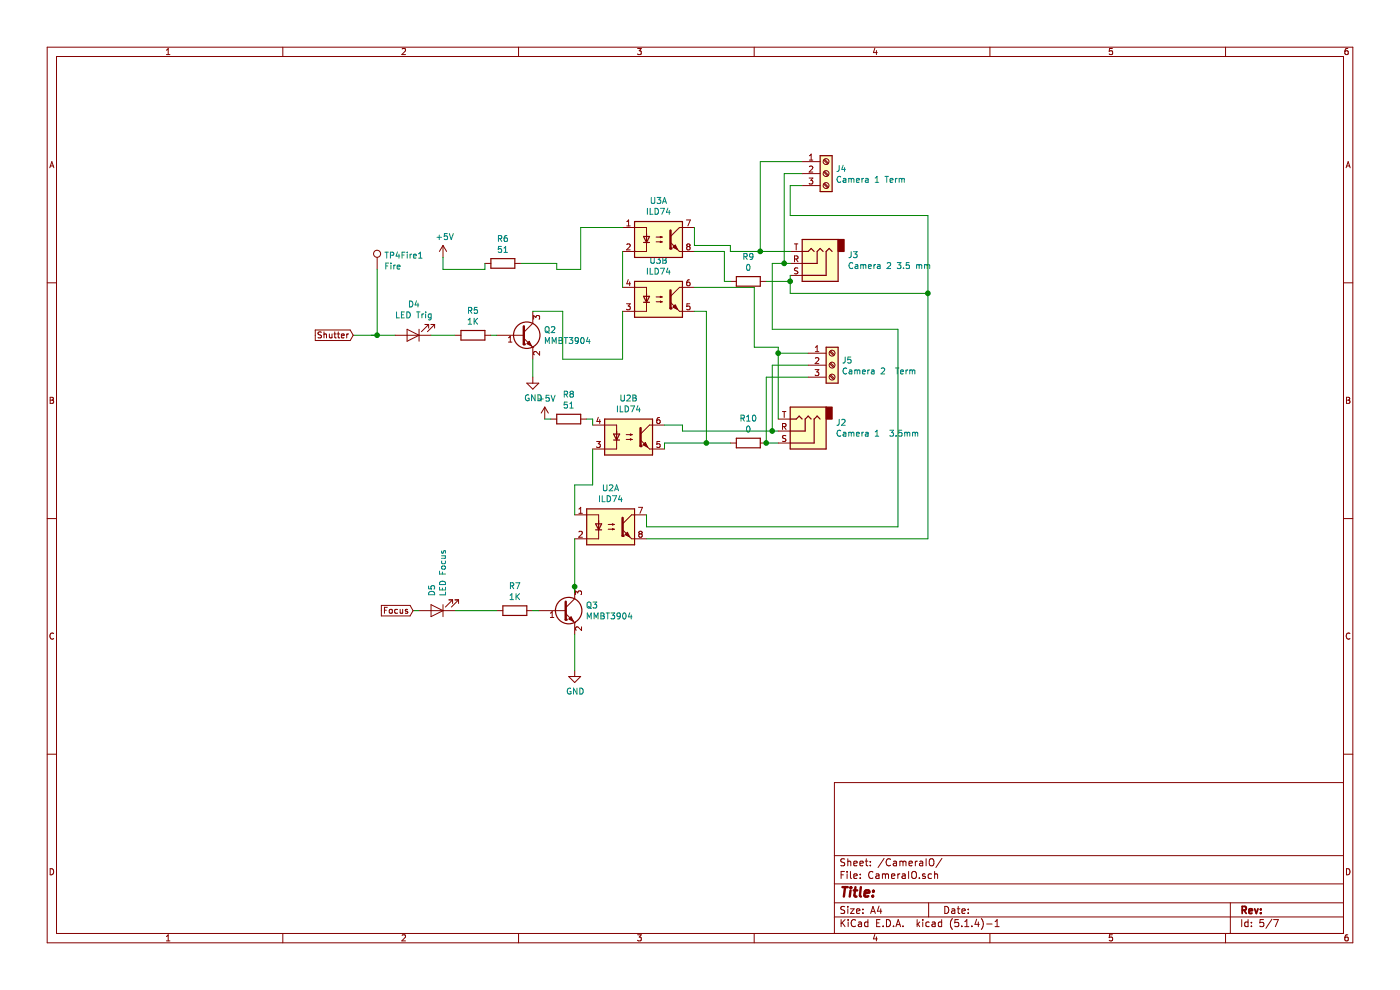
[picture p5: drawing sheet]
EESchema Schematic File Version 4
LIBS:CameraTriggerSensorNodeOnly-cache
EELAYER 30 0
EELAYER END
$Descr A4 11693 8268
encoding utf-8
Sheet 5 7
Title ""
Date ""
Rev ""
Comp ""
Comment1 ""
Comment2 ""
Comment3 ""
Comment4 ""
$EndDescr
$Comp
L Connector:AudioJack3 J2
U 1 1
P 6700 3600
F 0 "J2" H 6420 3533 50  0000 R CNN
F 1 "Camera 1  3.5mm" H 6420 3624 50  0000 R CNN
F 2 "Connector_Audio:Jack_3.5mm_CUI_SJ1-3533NG_Horizontal_CircularHoles" H 6700 3600 50  0001 C CNN
F 3 "~https://www.mouser.com/datasheet/2/670/sj1-353xng-1313133.pdf" H 6700 3600 50  0001 C CNN
	1    6700 3600
	-1   0    0    1   
$EndComp
Wire Wire Line
	6500 3500 6500 2950
Wire Wire Line
	7500 4400 7500 2750
Wire Wire Line
	7500 2750 6450 2750
Wire Wire Line
	6450 2750 6450 2200
Wire Wire Line
	6450 2200 6550 2200
Wire Wire Line
	7750 4500 7750 2450
Wire Wire Line
	7750 2450 6600 2450
$Comp
L power:GND #PWR026
U 1 1
P 4800 5600
F 0 "#PWR026" H 4800 5350 50  0001 C CNN
F 1 "GND" H 4805 5427 50  0000 C CNN
F 2 "" H 4800 5600 50  0001 C CNN
F 3 "" H 4800 5600 50  0001 C CNN
	1    4800 5600
	1    0    0    -1  
$EndComp
Wire Wire Line
	4800 5300 4800 5600
$Comp
L power:+5V #PWR025
U 1 1
P 4550 3500
F 0 "#PWR025" H 4550 3350 50  0001 C CNN
F 1 "+5V" H 4565 3673 50  0000 C CNN
F 2 "" H 4550 3500 50  0001 C CNN
F 3 "" H 4550 3500 50  0001 C CNN
	1    4550 3500
	1    0    0    -1  
$EndComp
Wire Wire Line
	4550 3500 4600 3500
$Comp
L power:GND #PWR024
U 1 1
P 4450 3150
F 0 "#PWR024" H 4450 2900 50  0001 C CNN
F 1 "GND" H 4455 2977 50  0000 C CNN
F 2 "" H 4450 3150 50  0001 C CNN
F 3 "" H 4450 3150 50  0001 C CNN
	1    4450 3150
	1    0    0    -1  
$EndComp
Wire Wire Line
	4450 3000 4450 3150
Wire Wire Line
	4450 2600 4700 2600
Wire Wire Line
	4700 2600 4700 3000
$Comp
L Isolator:ILD74 U3
U 1 1
P 5500 2000
F 0 "U3" H 5500 2325 50  0000 C CNN
F 1 "ILD74" H 5500 2234 50  0000 C CNN
F 2 "Package_DIP:DIP-8_W7.62mm" H 5300 1800 50  0001 L CIN
F 3 "https://www.vishay.com/docs/83640/ild74.pdf" H 5500 2000 50  0001 L CNN
	1    5500 2000
	1    0    0    -1  
$EndComp
$Comp
L Isolator:ILD74 U3
U 2 1
P 5500 2500
F 0 "U3" H 5500 2825 50  0000 C CNN
F 1 "ILD74" H 5500 2734 50  0000 C CNN
F 2 "Package_DIP:DIP-8_W7.62mm" H 5300 2300 50  0001 L CIN
F 3 "https://www.vishay.com/docs/83640/ild74.pdf" H 5500 2500 50  0001 L CNN
	2    5500 2500
	1    0    0    -1  
$EndComp
Wire Wire Line
	4700 3000 5200 3000
Wire Wire Line
	5200 3000 5200 2600
Wire Wire Line
	5200 2400 5200 2100
Wire Wire Line
	4850 1900 4850 2250
Wire Wire Line
	4850 2250 4650 2250
Wire Wire Line
	6050 2350 6050 2100
Wire Wire Line
	6050 2100 5800 2100
Wire Wire Line
	5800 2400 6300 2400
Wire Wire Line
	6300 2400 6300 2900
Wire Wire Line
	6300 2900 6500 2900
Wire Wire Line
	5900 2600 5800 2600
Wire Wire Line
	5900 2600 5900 3700
Wire Wire Line
	5400 4500 7750 4500
Wire Wire Line
	5400 4400 7500 4400
$Comp
L Isolator:ILD74 U2
U 1 1
P 5100 4400
F 0 "U2" H 5100 4725 50  0000 C CNN
F 1 "ILD74" H 5100 4634 50  0000 C CNN
F 2 "Package_DIP:DIP-8_W7.62mm" H 4900 4200 50  0001 L CIN
F 3 "https://www.vishay.com/docs/83640/ild74.pdf" H 5100 4400 50  0001 L CNN
	1    5100 4400
	1    0    0    -1  
$EndComp
Wire Wire Line
	4900 3500 4950 3500
Wire Wire Line
	4950 3500 4950 3550
Wire Wire Line
	4950 3750 4950 4050
Wire Wire Line
	4950 4050 4800 4050
Wire Wire Line
	4800 4050 4800 4300
$Comp
L Isolator:ILD74 U2
U 2 1
P 5250 3650
F 0 "U2" H 5250 3975 50  0000 C CNN
F 1 "ILD74" H 5250 3884 50  0000 C CNN
F 2 "Package_DIP:DIP-8_W7.62mm" H 5050 3450 50  0001 L CIN
F 3 "https://www.vishay.com/docs/83640/ild74.pdf" H 5250 3650 50  0001 L CNN
	2    5250 3650
	1    0    0    -1  
$EndComp
Wire Wire Line
	6500 3600 6450 3600
Wire Wire Line
	5700 3600 5700 3550
Wire Wire Line
	5700 3550 5550 3550
Wire Wire Line
	5400 4400 5400 4300
Wire Wire Line
	5900 3700 5550 3700
Wire Wire Line
	5550 3700 5550 3750
$Comp
L Device:R R6
U 1 1
P 4200 2200
F 0 "R6" V 3993 2200 50  0000 C CNN
F 1 "51" V 4084 2200 50  0000 C CNN
F 2 "Resistor_SMD:R_0603_1608Metric" V 4130 2200 50  0001 C CNN
F 3 "~" H 4200 2200 50  0001 C CNN
F 4 " C880145 " V 4200 2200 50  0001 C CNN "LCSC"
	1    4200 2200
	0    1    1    0   
$EndComp
Wire Wire Line
	4350 2200 4650 2200
Wire Wire Line
	4650 2200 4650 2250
Wire Wire Line
	6600 2100 6350 2100
Wire Wire Line
	6100 2100 6100 2050
Wire Wire Line
	6100 2050 5800 2050
Wire Wire Line
	5800 2050 5800 1900
$Comp
L Device:LED D?
U 1 1
P 3650 5100
AR Path="/62221DE6" Ref="D?"  Part="1" 
AR Path="/62202BC8/62221DE6" Ref="D?"  Part="1" 
AR Path="/621D0B8B/62221DE6" Ref="D5"  Part="1" 
F 0 "D5" V 3689 4983 50  0000 R CNN
F 1 "LED Focus" V 3598 4983 50  0000 R CNN
F 2 "LED_THT:LED_D3.0mm" H 3650 5100 50  0001 C CNN
F 3 "~" H 3650 5100 50  0001 C CNN
	1    3650 5100
	-1   0    0    1   
$EndComp
Text GLabel 3450 5100 0    50   Input ~ 0
Focus
Wire Wire Line
	3450 5100 3500 5100
$Comp
L Device:LED D?
U 1 1
P 3450 2800
AR Path="/62233CB2" Ref="D?"  Part="1" 
AR Path="/62202BC8/62233CB2" Ref="D?"  Part="1" 
AR Path="/621D0B8B/62233CB2" Ref="D4"  Part="1" 
F 0 "D4" H 3443 2545 50  0000 C CNN
F 1 "LED Trig" H 3443 2636 50  0000 C CNN
F 2 "LED_THT:LED_D3.0mm" H 3450 2800 50  0001 C CNN
F 3 "~" H 3450 2800 50  0001 C CNN
	1    3450 2800
	-1   0    0    1   
$EndComp
Text GLabel 2950 2800 0    50   Input ~ 0
Shutter
Wire Wire Line
	4100 2800 4150 2800
Wire Wire Line
	3600 2800 3800 2800
Wire Wire Line
	3150 2250 3150 2800
Connection ~ 3150 2800
Wire Wire Line
	3150 2800 3300 2800
Wire Wire Line
	3100 2800 3150 2800
Wire Wire Line
	2950 2800 3150 2800
$Comp
L power:+5V #PWR?
U 1 1
P 3700 2150
AR Path="/622481D0" Ref="#PWR?"  Part="1" 
AR Path="/62202BC8/622481D0" Ref="#PWR?"  Part="1" 
AR Path="/621D0B8B/622481D0" Ref="#PWR023"  Part="1" 
F 0 "#PWR023" H 3700 2000 50  0001 C CNN
F 1 "+5V" H 3715 2323 50  0000 C CNN
F 2 "" H 3700 2150 50  0001 C CNN
F 3 "" H 3700 2150 50  0001 C CNN
	1    3700 2150
	1    0    0    -1  
$EndComp
Wire Wire Line
	3700 2150 3700 2250
Wire Wire Line
	3700 2250 4050 2250
Wire Wire Line
	4050 2250 4050 2200
$Comp
L Connector:TestPoint TP4Fire?
U 1 1
P 3150 2250
AR Path="/622481D9" Ref="TP4Fire?"  Part="1" 
AR Path="/62202BC8/622481D9" Ref="TP4Fire?"  Part="1" 
AR Path="/621D0B8B/622481D9" Ref="TP4Fire1"  Part="1" 
F 0 "TP4Fire1" H 3208 2368 50  0000 L CNN
F 1 "Fire" H 3208 2277 50  0000 L CNN
F 2 "TestPoint:TestPoint_Keystone_5010-5014_Multipurpose" H 3350 2250 50  0001 C CNN
F 3 "~" H 3350 2250 50  0001 C CNN
	1    3150 2250
	1    0    0    -1  
$EndComp
Wire Wire Line
	4850 1900 5200 1900
$Comp
L Device:R R?
U 1 1
P 3950 2800
AR Path="/621ECC98/621D4992" Ref="R?"  Part="1" 
AR Path="/621D0B8B/621D4992" Ref="R5"  Part="1" 
F 0 "R5" V 3743 2800 50  0000 C CNN
F 1 "1K" V 3834 2800 50  0000 C CNN
F 2 "Resistor_SMD:R_0603_1608Metric" V 3880 2800 50  0001 C CNN
F 3 "~" H 3950 2800 50  0001 C CNN
F 4 "C22843" V 3950 2800 50  0001 C CNN "LCSC"
	1    3950 2800
	0    1    1    0   
$EndComp
$Comp
L Device:R R?
U 1 1
P 4300 5100
AR Path="/621ECC98/621D9835" Ref="R?"  Part="1" 
AR Path="/621D0B8B/621D9835" Ref="R7"  Part="1" 
F 0 "R7" V 4093 5100 50  0000 C CNN
F 1 "1K" V 4184 5100 50  0000 C CNN
F 2 "Resistor_SMD:R_0603_1608Metric" V 4230 5100 50  0001 C CNN
F 3 "~" H 4300 5100 50  0001 C CNN
F 4 "C22843" V 4300 5100 50  0001 C CNN "LCSC"
	1    4300 5100
	0    1    1    0   
$EndComp
$Comp
L Transistor_BJT:MMBT3904 Q?
U 1 1
P 4350 2800
AR Path="/621E1C5F/621DAEDB" Ref="Q?"  Part="1" 
AR Path="/621D0B8B/621DAEDB" Ref="Q2"  Part="1" 
F 0 "Q2" H 4541 2846 50  0000 L CNN
F 1 "MMBT3904" H 4541 2755 50  0000 L CNN
F 2 "Package_TO_SOT_SMD:SOT-23" H 4550 2725 50  0001 L CIN
F 3 "https://www.fairchildsemi.com/datasheets/2N/2N3904.pdf" H 4350 2800 50  0001 L CNN
F 4 "C8512" H 4350 2800 50  0001 C CNN "LCSC"
	1    4350 2800
	1    0    0    -1  
$EndComp
Wire Wire Line
	4800 4500 4800 4900
$Comp
L Transistor_BJT:MMBT3904 Q?
U 1 1
P 4700 5100
AR Path="/621E1C5F/621E676C" Ref="Q?"  Part="1" 
AR Path="/621D0B8B/621E676C" Ref="Q3"  Part="1" 
F 0 "Q3" H 4891 5146 50  0000 L CNN
F 1 "MMBT3904" H 4891 5055 50  0000 L CNN
F 2 "Package_TO_SOT_SMD:SOT-23" H 4900 5025 50  0001 L CIN
F 3 "https://www.fairchildsemi.com/datasheets/2N/2N3904.pdf" H 4700 5100 50  0001 L CNN
F 4 "C8512" H 4700 5100 50  0001 C CNN "LCSC"
	1    4700 5100
	1    0    0    -1  
$EndComp
Connection ~ 4800 4900
Wire Wire Line
	4800 4900 4800 4950
Wire Wire Line
	3800 5100 4150 5100
Wire Wire Line
	4450 5100 4500 5100
Wire Wire Line
	6400 3700 6500 3700
Wire Wire Line
	5900 3700 6100 3700
Connection ~ 5900 3700
Wire Wire Line
	6600 2300 6600 2350
$Comp
L Device:R R9
U 1 1
P 6250 2350
F 0 "R9" V 6043 2350 50  0000 C CNN
F 1 "0" V 6134 2350 50  0000 C CNN
F 2 "Resistor_SMD:R_0805_2012Metric_Pad1.15x1.40mm_HandSolder" V 6180 2350 50  0001 C CNN
F 3 "~" H 6250 2350 50  0001 C CNN
F 4 " C17477 " V 6250 2350 50  0001 C CNN "LCSC"
	1    6250 2350
	0    1    1    0   
$EndComp
Wire Wire Line
	6400 2350 6600 2350
Connection ~ 6600 2350
Wire Wire Line
	6600 2350 6600 2450
Wire Wire Line
	6050 2350 6100 2350
$Comp
L Device:R R10
U 1 1
P 6250 3700
F 0 "R10" V 6043 3700 50  0000 C CNN
F 1 "0" V 6134 3700 50  0000 C CNN
F 2 "Resistor_SMD:R_0805_2012Metric_Pad1.15x1.40mm_HandSolder" V 6180 3700 50  0001 C CNN
F 3 "~" H 6250 3700 50  0001 C CNN
F 4 " C17477 " V 6250 3700 50  0001 C CNN "LCSC"
	1    6250 3700
	0    1    1    0   
$EndComp
$Comp
L Device:R R8
U 1 1
P 4750 3500
F 0 "R8" V 4543 3500 50  0000 C CNN
F 1 "51" V 4634 3500 50  0000 C CNN
F 2 "Resistor_SMD:R_0603_1608Metric" V 4680 3500 50  0001 C CNN
F 3 "~" H 4750 3500 50  0001 C CNN
F 4 " C880145 " V 4750 3500 50  0001 C CNN "LCSC"
	1    4750 3500
	0    1    1    0   
$EndComp
$Comp
L Connector:Screw_Terminal_01x03 J4
U 1 1
P 6900 1450
F 0 "J4" H 6980 1492 50  0000 L CNN
F 1 "Camera 1 Term" H 6980 1401 50  0000 L CNN
F 2 "TerminalBlock_TE-Connectivity:TerminalBlock_TE_282834-3_1x03_P2.54mm_Horizontal" H 6900 1450 50  0001 C CNN
F 3 "~" H 6900 1450 50  0001 C CNN
	1    6900 1450
	1    0    0    -1  
$EndComp
$Comp
L Connector:Screw_Terminal_01x03 J5
U 1 1
P 6950 3050
F 0 "J5" H 7030 3092 50  0000 L CNN
F 1 "Camera 2  Term" H 7030 3001 50  0000 L CNN
F 2 "TerminalBlock_TE-Connectivity:TerminalBlock_TE_282834-3_1x03_P2.54mm_Horizontal" H 6950 3050 50  0001 C CNN
F 3 "~" H 6950 3050 50  0001 C CNN
	1    6950 3050
	1    0    0    -1  
$EndComp
Wire Wire Line
	6500 2950 6750 2950
Connection ~ 6500 2950
Wire Wire Line
	6500 2950 6500 2900
Wire Wire Line
	6700 1350 6350 1350
Wire Wire Line
	6350 1350 6350 2100
Connection ~ 6350 2100
Wire Wire Line
	6350 2100 6100 2100
Wire Wire Line
	6550 2200 6550 1450
Wire Wire Line
	6550 1450 6700 1450
Connection ~ 6550 2200
Wire Wire Line
	6550 2200 6600 2200
Wire Wire Line
	6600 1550 6700 1550
Wire Wire Line
	6450 3600 6450 3050
Wire Wire Line
	6450 3050 6750 3050
Connection ~ 6450 3600
Wire Wire Line
	6450 3600 5700 3600
Wire Wire Line
	6400 3700 6400 3150
Wire Wire Line
	6400 3150 6750 3150
Connection ~ 6400 3700
$Comp
L Connector:AudioJack3 J3
U 1 1
P 6800 2200
F 0 "J3" H 6520 2133 50  0000 R CNN
F 1 "Camera 2 3.5 mm" H 6520 2224 50  0000 R CNN
F 2 "Connector_Audio:Jack_3.5mm_CUI_SJ1-3533NG_Horizontal_CircularHoles" H 6800 2200 50  0001 C CNN
F 3 "~" H 6800 2200 50  0001 C CNN
	1    6800 2200
	-1   0    0    1   
$EndComp
Wire Wire Line
	7750 2450 7750 1800
Wire Wire Line
	7750 1800 6600 1800
Wire Wire Line
	6600 1800 6600 1550
Connection ~ 7750 2450
$EndSCHEMATC
